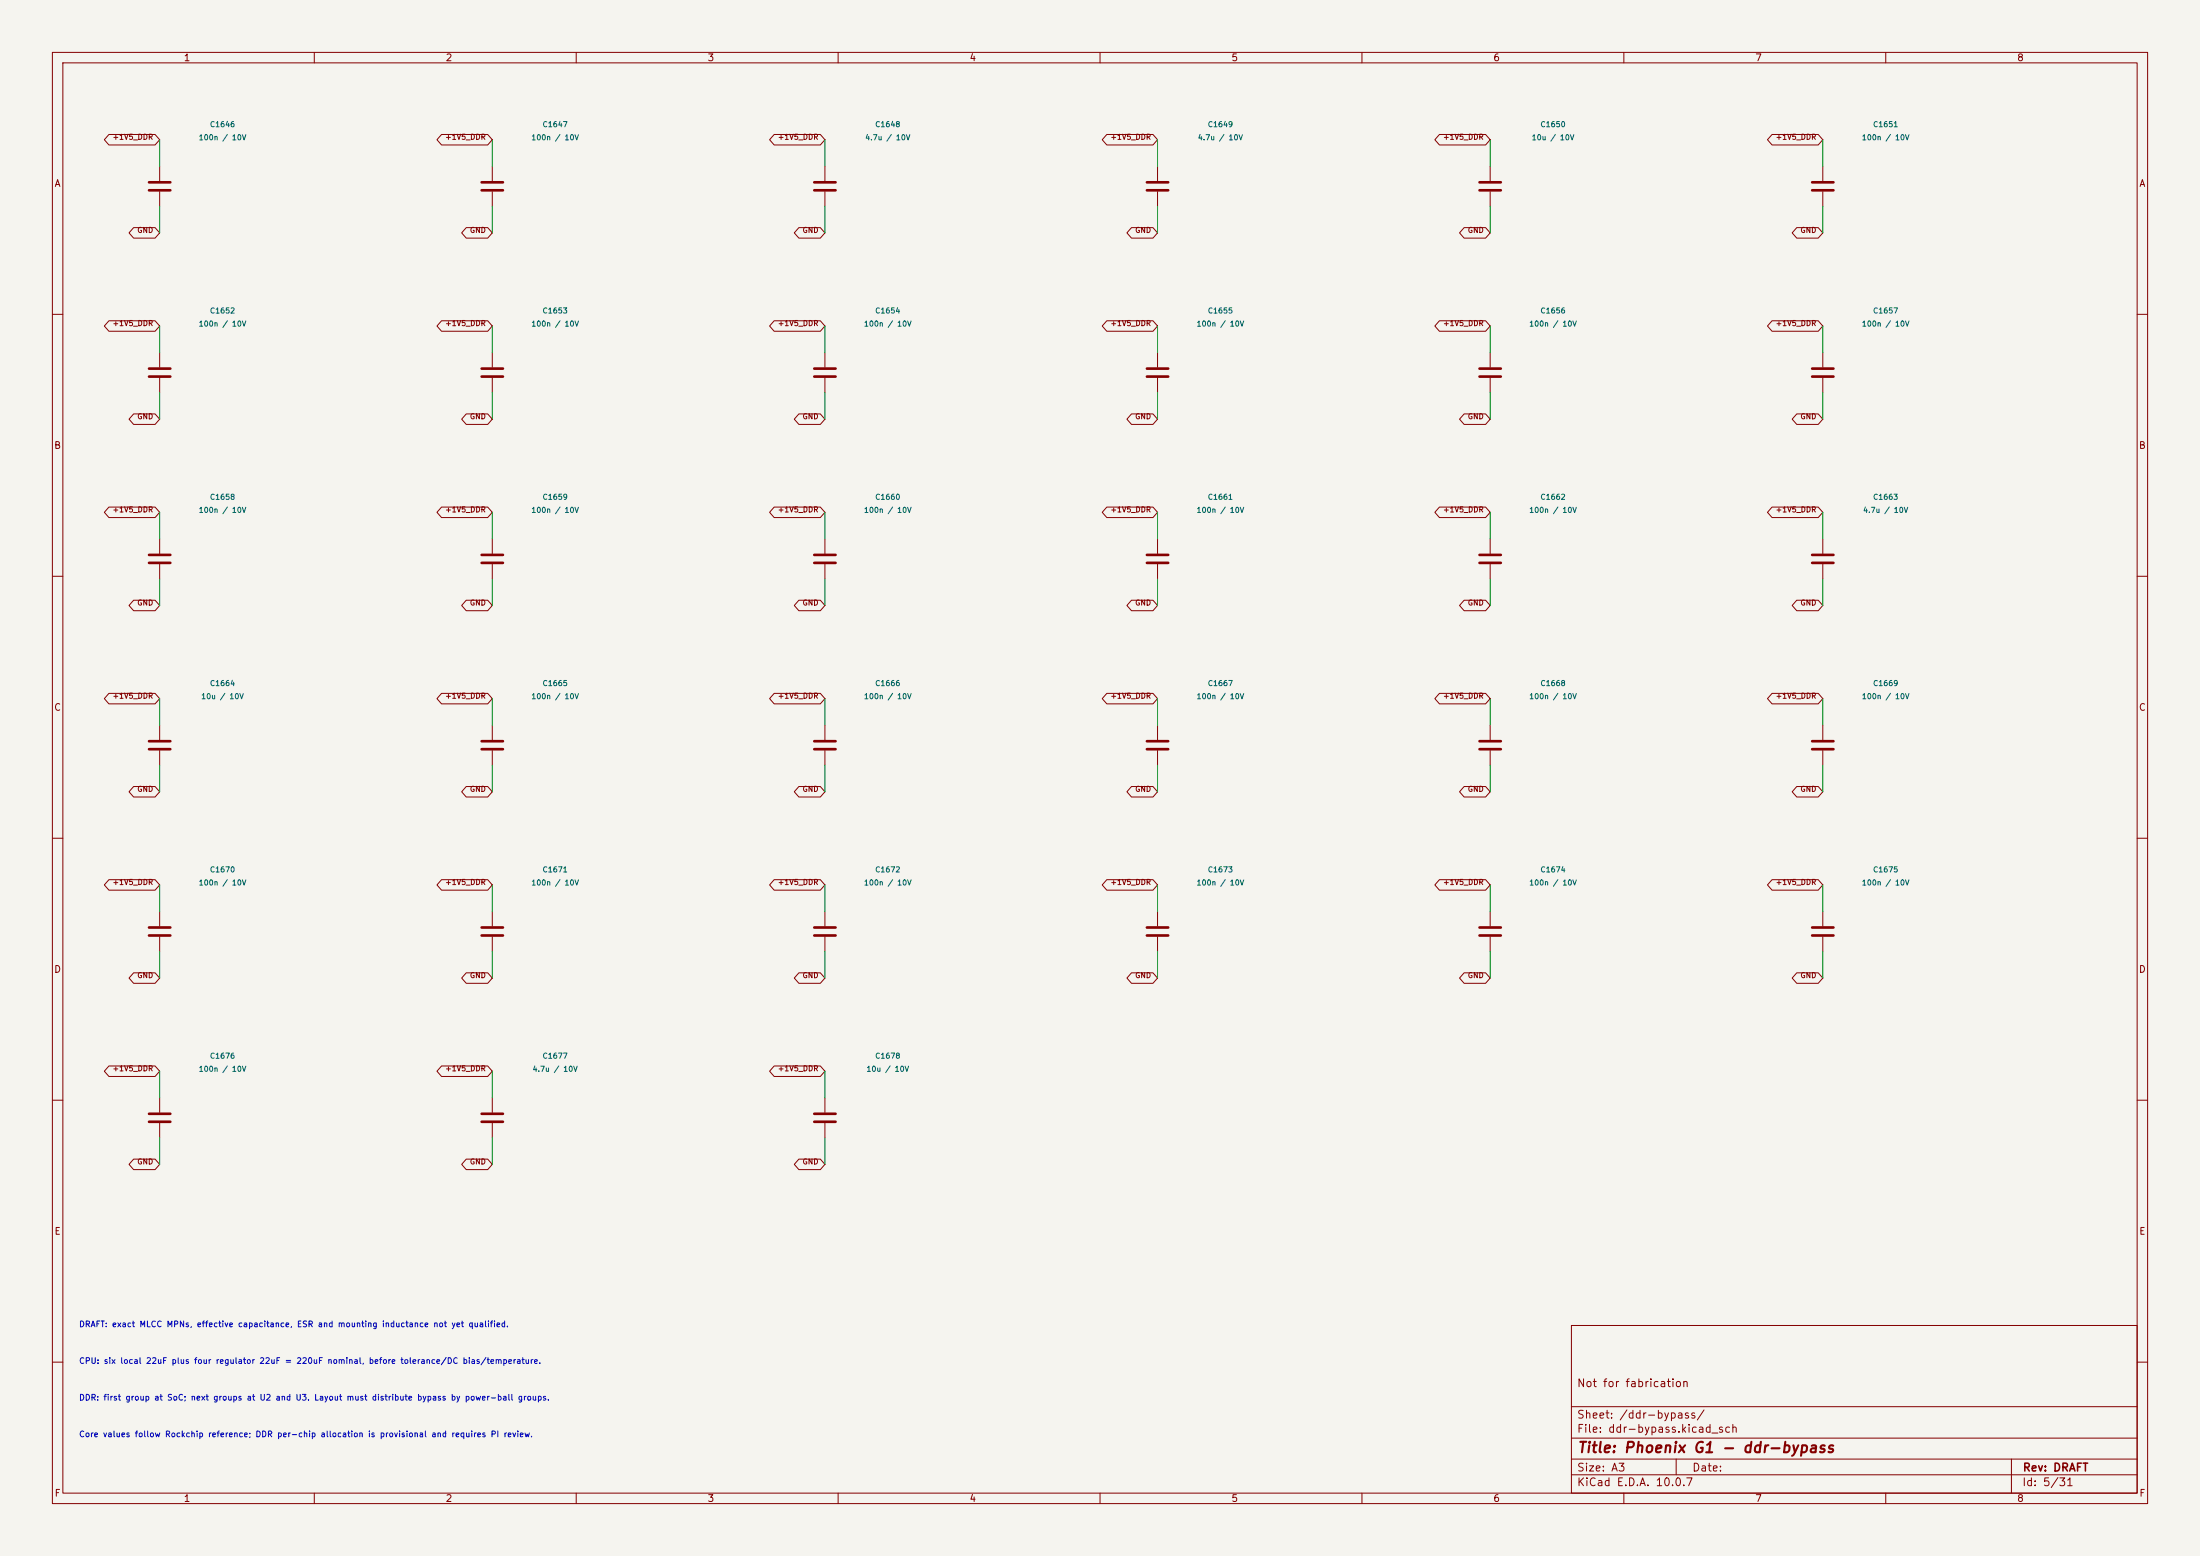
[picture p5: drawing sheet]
(kicad_sch (version 20250114) (generator "eeschema") (paper "A3") (title_block (title "Phoenix G1 - ddr-bypass") (rev "DRAFT") (comment 1 "Not for fabrication")) (lib_symbols (symbol "Phoenix_Decoupling:C" (pin_numbers (hide yes)) (pin_names (offset 0.254)) (exclude_from_sim no) (in_bom yes) (on_board yes) (in_pos_files yes) (duplicate_pin_numbers_are_jumpers no) (property "Reference" "C" (at 0.635 2.54 0) (show_name no) (do_not_autoplace no) (effects (font (size 1.27 1.27)) (justify left))) (property "Value" "C" (at 0.635 -2.54 0) (show_name no) (do_not_autoplace no) (effects (font (size 1.27 1.27)) (justify left))) (property "Footprint" "" (at 0.9652 -3.81 0) (show_name no) (do_not_autoplace no) (hide yes) (effects (font (size 1.27 1.27)))) (property "Datasheet" "" (at 0 0 0) (show_name no) (do_not_autoplace no) (hide yes) (effects (font (size 1.27 1.27)))) (property "Description" "Unpolarized capacitor" (at 0 0 0) (show_name no) (do_not_autoplace no) (hide yes) (effects (font (size 1.27 1.27)))) (property "ki_keywords" "cap capacitor" (at 0 0 0) (show_name no) (do_not_autoplace no) (hide yes) (effects (font (size 1.27 1.27)))) (property "ki_fp_filters" "C_*" (at 0 0 0) (show_name no) (do_not_autoplace no) (hide yes) (effects (font (size 1.27 1.27)))) (symbol "C_0_1" (polyline (pts (xy -2.032 0.762) (xy 2.032 0.762)) (stroke (width 0.508) (type default)) (fill (type none))) (polyline (pts (xy -2.032 -0.762) (xy 2.032 -0.762)) (stroke (width 0.508) (type default)) (fill (type none)))) (symbol "C_1_1" (pin passive line (at 0 3.81 270) (length 2.794) (name "" (effects (font (size 1.27 1.27)))) (number "1" (effects (font (size 1.27 1.27))))) (pin passive line (at 0 -3.81 90) (length 2.794) (name "" (effects (font (size 1.27 1.27)))) (number "2" (effects (font (size 1.27 1.27)))))) (embedded_fonts no)))(symbol (lib_id "Phoenix_Decoupling:C") (at 30.48 35.56 0) (unit 1) (in_bom yes) (on_board yes) (dnp no)(property "Reference" "C1646" (at 42.480000000000004 23.750000000000004 0) (effects (font (size 1 1))))(property "Value" "100n / 10V" (at 42.480000000000004 26.250000000000004 0) (effects (font (size 1 1))))(property "Footprint" "Phoenix_Passives:C_0402_1005Metric" (at 42.480000000000004 35.56 0) (effects (font (size 1 1)) hide))(property "MPN" "UNQUALIFIED" (at 42.480000000000004 35.56 0) (effects (font (size 1 1)) hide)))(wire (pts (xy 30.48 31.75) (xy 30.48 26.67)) (stroke (width 0) (type default)))(label "+1V5_DDR" (at 30.48 26.67 90) (effects (font (size 1 1)) (justify left bottom)))(wire (pts (xy 30.48 39.37) (xy 30.48 44.45)) (stroke (width 0) (type default)))(label "GND" (at 30.48 44.45 90) (effects (font (size 1 1)) (justify right bottom)))(symbol (lib_id "Phoenix_Decoupling:C") (at 93.98 35.56 0) (unit 1) (in_bom yes) (on_board yes) (dnp no)(property "Reference" "C1647" (at 105.98 23.750000000000004 0) (effects (font (size 1 1))))(property "Value" "100n / 10V" (at 105.98 26.250000000000004 0) (effects (font (size 1 1))))(property "Footprint" "Phoenix_Passives:C_0402_1005Metric" (at 105.98 35.56 0) (effects (font (size 1 1)) hide))(property "MPN" "UNQUALIFIED" (at 105.98 35.56 0) (effects (font (size 1 1)) hide)))(wire (pts (xy 93.98 31.75) (xy 93.98 26.67)) (stroke (width 0) (type default)))(label "+1V5_DDR" (at 93.98 26.67 90) (effects (font (size 1 1)) (justify left bottom)))(wire (pts (xy 93.98 39.37) (xy 93.98 44.45)) (stroke (width 0) (type default)))(label "GND" (at 93.98 44.45 90) (effects (font (size 1 1)) (justify right bottom)))(symbol (lib_id "Phoenix_Decoupling:C") (at 157.48 35.56 0) (unit 1) (in_bom yes) (on_board yes) (dnp no)(property "Reference" "C1648" (at 169.48 23.750000000000004 0) (effects (font (size 1 1))))(property "Value" "4.7u / 10V" (at 169.48 26.250000000000004 0) (effects (font (size 1 1))))(property "Footprint" "Phoenix_Passives:C_0402_1005Metric" (at 169.48 35.56 0) (effects (font (size 1 1)) hide))(property "MPN" "UNQUALIFIED" (at 169.48 35.56 0) (effects (font (size 1 1)) hide)))(wire (pts (xy 157.48 31.75) (xy 157.48 26.67)) (stroke (width 0) (type default)))(label "+1V5_DDR" (at 157.48 26.67 90) (effects (font (size 1 1)) (justify left bottom)))(wire (pts (xy 157.48 39.37) (xy 157.48 44.45)) (stroke (width 0) (type default)))(label "GND" (at 157.48 44.45 90) (effects (font (size 1 1)) (justify right bottom)))(symbol (lib_id "Phoenix_Decoupling:C") (at 220.98 35.56 0) (unit 1) (in_bom yes) (on_board yes) (dnp no)(property "Reference" "C1649" (at 232.98 23.750000000000004 0) (effects (font (size 1 1))))(property "Value" "4.7u / 10V" (at 232.98 26.250000000000004 0) (effects (font (size 1 1))))(property "Footprint" "Phoenix_Passives:C_0402_1005Metric" (at 232.98 35.56 0) (effects (font (size 1 1)) hide))(property "MPN" "UNQUALIFIED" (at 232.98 35.56 0) (effects (font (size 1 1)) hide)))(wire (pts (xy 220.98 31.75) (xy 220.98 26.67)) (stroke (width 0) (type default)))(label "+1V5_DDR" (at 220.98 26.67 90) (effects (font (size 1 1)) (justify left bottom)))(wire (pts (xy 220.98 39.37) (xy 220.98 44.45)) (stroke (width 0) (type default)))(label "GND" (at 220.98 44.45 90) (effects (font (size 1 1)) (justify right bottom)))(symbol (lib_id "Phoenix_Decoupling:C") (at 284.48 35.56 0) (unit 1) (in_bom yes) (on_board yes) (dnp no)(property "Reference" "C1650" (at 296.48 23.750000000000004 0) (effects (font (size 1 1))))(property "Value" "10u / 10V" (at 296.48 26.250000000000004 0) (effects (font (size 1 1))))(property "Footprint" "Phoenix_Passives:C_0805_2012Metric" (at 296.48 35.56 0) (effects (font (size 1 1)) hide))(property "MPN" "UNQUALIFIED" (at 296.48 35.56 0) (effects (font (size 1 1)) hide)))(wire (pts (xy 284.48 31.75) (xy 284.48 26.67)) (stroke (width 0) (type default)))(label "+1V5_DDR" (at 284.48 26.67 90) (effects (font (size 1 1)) (justify left bottom)))(wire (pts (xy 284.48 39.37) (xy 284.48 44.45)) (stroke (width 0) (type default)))(label "GND" (at 284.48 44.45 90) (effects (font (size 1 1)) (justify right bottom)))(symbol (lib_id "Phoenix_Decoupling:C") (at 347.98 35.56 0) (unit 1) (in_bom yes) (on_board yes) (dnp no)(property "Reference" "C1651" (at 359.98 23.750000000000004 0) (effects (font (size 1 1))))(property "Value" "100n / 10V" (at 359.98 26.250000000000004 0) (effects (font (size 1 1))))(property "Footprint" "Phoenix_Passives:C_0402_1005Metric" (at 359.98 35.56 0) (effects (font (size 1 1)) hide))(property "MPN" "UNQUALIFIED" (at 359.98 35.56 0) (effects (font (size 1 1)) hide)))(wire (pts (xy 347.98 31.75) (xy 347.98 26.67)) (stroke (width 0) (type default)))(label "+1V5_DDR" (at 347.98 26.67 90) (effects (font (size 1 1)) (justify left bottom)))(wire (pts (xy 347.98 39.37) (xy 347.98 44.45)) (stroke (width 0) (type default)))(label "GND" (at 347.98 44.45 90) (effects (font (size 1 1)) (justify right bottom)))(symbol (lib_id "Phoenix_Decoupling:C") (at 30.48 71.12 0) (unit 1) (in_bom yes) (on_board yes) (dnp no)(property "Reference" "C1652" (at 42.480000000000004 59.31 0) (effects (font (size 1 1))))(property "Value" "100n / 10V" (at 42.480000000000004 61.81 0) (effects (font (size 1 1))))(property "Footprint" "Phoenix_Passives:C_0402_1005Metric" (at 42.480000000000004 71.12 0) (effects (font (size 1 1)) hide))(property "MPN" "UNQUALIFIED" (at 42.480000000000004 71.12 0) (effects (font (size 1 1)) hide)))(wire (pts (xy 30.48 67.31) (xy 30.48 62.23)) (stroke (width 0) (type default)))(label "+1V5_DDR" (at 30.48 62.23 90) (effects (font (size 1 1)) (justify left bottom)))(wire (pts (xy 30.48 74.93) (xy 30.48 80.01)) (stroke (width 0) (type default)))(label "GND" (at 30.48 80.01 90) (effects (font (size 1 1)) (justify right bottom)))(symbol (lib_id "Phoenix_Decoupling:C") (at 93.98 71.12 0) (unit 1) (in_bom yes) (on_board yes) (dnp no)(property "Reference" "C1653" (at 105.98 59.31 0) (effects (font (size 1 1))))(property "Value" "100n / 10V" (at 105.98 61.81 0) (effects (font (size 1 1))))(property "Footprint" "Phoenix_Passives:C_0402_1005Metric" (at 105.98 71.12 0) (effects (font (size 1 1)) hide))(property "MPN" "UNQUALIFIED" (at 105.98 71.12 0) (effects (font (size 1 1)) hide)))(wire (pts (xy 93.98 67.31) (xy 93.98 62.23)) (stroke (width 0) (type default)))(label "+1V5_DDR" (at 93.98 62.23 90) (effects (font (size 1 1)) (justify left bottom)))(wire (pts (xy 93.98 74.93) (xy 93.98 80.01)) (stroke (width 0) (type default)))(label "GND" (at 93.98 80.01 90) (effects (font (size 1 1)) (justify right bottom)))(symbol (lib_id "Phoenix_Decoupling:C") (at 157.48 71.12 0) (unit 1) (in_bom yes) (on_board yes) (dnp no)(property "Reference" "C1654" (at 169.48 59.31 0) (effects (font (size 1 1))))(property "Value" "100n / 10V" (at 169.48 61.81 0) (effects (font (size 1 1))))(property "Footprint" "Phoenix_Passives:C_0402_1005Metric" (at 169.48 71.12 0) (effects (font (size 1 1)) hide))(property "MPN" "UNQUALIFIED" (at 169.48 71.12 0) (effects (font (size 1 1)) hide)))(wire (pts (xy 157.48 67.31) (xy 157.48 62.23)) (stroke (width 0) (type default)))(label "+1V5_DDR" (at 157.48 62.23 90) (effects (font (size 1 1)) (justify left bottom)))(wire (pts (xy 157.48 74.93) (xy 157.48 80.01)) (stroke (width 0) (type default)))(label "GND" (at 157.48 80.01 90) (effects (font (size 1 1)) (justify right bottom)))(symbol (lib_id "Phoenix_Decoupling:C") (at 220.98 71.12 0) (unit 1) (in_bom yes) (on_board yes) (dnp no)(property "Reference" "C1655" (at 232.98 59.31 0) (effects (font (size 1 1))))(property "Value" "100n / 10V" (at 232.98 61.81 0) (effects (font (size 1 1))))(property "Footprint" "Phoenix_Passives:C_0402_1005Metric" (at 232.98 71.12 0) (effects (font (size 1 1)) hide))(property "MPN" "UNQUALIFIED" (at 232.98 71.12 0) (effects (font (size 1 1)) hide)))(wire (pts (xy 220.98 67.31) (xy 220.98 62.23)) (stroke (width 0) (type default)))(label "+1V5_DDR" (at 220.98 62.23 90) (effects (font (size 1 1)) (justify left bottom)))(wire (pts (xy 220.98 74.93) (xy 220.98 80.01)) (stroke (width 0) (type default)))(label "GND" (at 220.98 80.01 90) (effects (font (size 1 1)) (justify right bottom)))(symbol (lib_id "Phoenix_Decoupling:C") (at 284.48 71.12 0) (unit 1) (in_bom yes) (on_board yes) (dnp no)(property "Reference" "C1656" (at 296.48 59.31 0) (effects (font (size 1 1))))(property "Value" "100n / 10V" (at 296.48 61.81 0) (effects (font (size 1 1))))(property "Footprint" "Phoenix_Passives:C_0402_1005Metric" (at 296.48 71.12 0) (effects (font (size 1 1)) hide))(property "MPN" "UNQUALIFIED" (at 296.48 71.12 0) (effects (font (size 1 1)) hide)))(wire (pts (xy 284.48 67.31) (xy 284.48 62.23)) (stroke (width 0) (type default)))(label "+1V5_DDR" (at 284.48 62.23 90) (effects (font (size 1 1)) (justify left bottom)))(wire (pts (xy 284.48 74.93) (xy 284.48 80.01)) (stroke (width 0) (type default)))(label "GND" (at 284.48 80.01 90) (effects (font (size 1 1)) (justify right bottom)))(symbol (lib_id "Phoenix_Decoupling:C") (at 347.98 71.12 0) (unit 1) (in_bom yes) (on_board yes) (dnp no)(property "Reference" "C1657" (at 359.98 59.31 0) (effects (font (size 1 1))))(property "Value" "100n / 10V" (at 359.98 61.81 0) (effects (font (size 1 1))))(property "Footprint" "Phoenix_Passives:C_0402_1005Metric" (at 359.98 71.12 0) (effects (font (size 1 1)) hide))(property "MPN" "UNQUALIFIED" (at 359.98 71.12 0) (effects (font (size 1 1)) hide)))(wire (pts (xy 347.98 67.31) (xy 347.98 62.23)) (stroke (width 0) (type default)))(label "+1V5_DDR" (at 347.98 62.23 90) (effects (font (size 1 1)) (justify left bottom)))(wire (pts (xy 347.98 74.93) (xy 347.98 80.01)) (stroke (width 0) (type default)))(label "GND" (at 347.98 80.01 90) (effects (font (size 1 1)) (justify right bottom)))(symbol (lib_id "Phoenix_Decoupling:C") (at 30.48 106.68 0) (unit 1) (in_bom yes) (on_board yes) (dnp no)(property "Reference" "C1658" (at 42.480000000000004 94.87 0) (effects (font (size 1 1))))(property "Value" "100n / 10V" (at 42.480000000000004 97.37 0) (effects (font (size 1 1))))(property "Footprint" "Phoenix_Passives:C_0402_1005Metric" (at 42.480000000000004 106.68 0) (effects (font (size 1 1)) hide))(property "MPN" "UNQUALIFIED" (at 42.480000000000004 106.68 0) (effects (font (size 1 1)) hide)))(wire (pts (xy 30.48 102.87) (xy 30.48 97.79)) (stroke (width 0) (type default)))(label "+1V5_DDR" (at 30.48 97.79 90) (effects (font (size 1 1)) (justify left bottom)))(wire (pts (xy 30.48 110.49) (xy 30.48 115.57)) (stroke (width 0) (type default)))(label "GND" (at 30.48 115.57 90) (effects (font (size 1 1)) (justify right bottom)))(symbol (lib_id "Phoenix_Decoupling:C") (at 93.98 106.68 0) (unit 1) (in_bom yes) (on_board yes) (dnp no)(property "Reference" "C1659" (at 105.98 94.87 0) (effects (font (size 1 1))))(property "Value" "100n / 10V" (at 105.98 97.37 0) (effects (font (size 1 1))))(property "Footprint" "Phoenix_Passives:C_0402_1005Metric" (at 105.98 106.68 0) (effects (font (size 1 1)) hide))(property "MPN" "UNQUALIFIED" (at 105.98 106.68 0) (effects (font (size 1 1)) hide)))(wire (pts (xy 93.98 102.87) (xy 93.98 97.79)) (stroke (width 0) (type default)))(label "+1V5_DDR" (at 93.98 97.79 90) (effects (font (size 1 1)) (justify left bottom)))(wire (pts (xy 93.98 110.49) (xy 93.98 115.57)) (stroke (width 0) (type default)))(label "GND" (at 93.98 115.57 90) (effects (font (size 1 1)) (justify right bottom)))(symbol (lib_id "Phoenix_Decoupling:C") (at 157.48 106.68 0) (unit 1) (in_bom yes) (on_board yes) (dnp no)(property "Reference" "C1660" (at 169.48 94.87 0) (effects (font (size 1 1))))(property "Value" "100n / 10V" (at 169.48 97.37 0) (effects (font (size 1 1))))(property "Footprint" "Phoenix_Passives:C_0402_1005Metric" (at 169.48 106.68 0) (effects (font (size 1 1)) hide))(property "MPN" "UNQUALIFIED" (at 169.48 106.68 0) (effects (font (size 1 1)) hide)))(wire (pts (xy 157.48 102.87) (xy 157.48 97.79)) (stroke (width 0) (type default)))(label "+1V5_DDR" (at 157.48 97.79 90) (effects (font (size 1 1)) (justify left bottom)))(wire (pts (xy 157.48 110.49) (xy 157.48 115.57)) (stroke (width 0) (type default)))(label "GND" (at 157.48 115.57 90) (effects (font (size 1 1)) (justify right bottom)))(symbol (lib_id "Phoenix_Decoupling:C") (at 220.98 106.68 0) (unit 1) (in_bom yes) (on_board yes) (dnp no)(property "Reference" "C1661" (at 232.98 94.87 0) (effects (font (size 1 1))))(property "Value" "100n / 10V" (at 232.98 97.37 0) (effects (font (size 1 1))))(property "Footprint" "Phoenix_Passives:C_0402_1005Metric" (at 232.98 106.68 0) (effects (font (size 1 1)) hide))(property "MPN" "UNQUALIFIED" (at 232.98 106.68 0) (effects (font (size 1 1)) hide)))(wire (pts (xy 220.98 102.87) (xy 220.98 97.79)) (stroke (width 0) (type default)))(label "+1V5_DDR" (at 220.98 97.79 90) (effects (font (size 1 1)) (justify left bottom)))(wire (pts (xy 220.98 110.49) (xy 220.98 115.57)) (stroke (width 0) (type default)))(label "GND" (at 220.98 115.57 90) (effects (font (size 1 1)) (justify right bottom)))(symbol (lib_id "Phoenix_Decoupling:C") (at 284.48 106.68 0) (unit 1) (in_bom yes) (on_board yes) (dnp no)(property "Reference" "C1662" (at 296.48 94.87 0) (effects (font (size 1 1))))(property "Value" "100n / 10V" (at 296.48 97.37 0) (effects (font (size 1 1))))(property "Footprint" "Phoenix_Passives:C_0402_1005Metric" (at 296.48 106.68 0) (effects (font (size 1 1)) hide))(property "MPN" "UNQUALIFIED" (at 296.48 106.68 0) (effects (font (size 1 1)) hide)))(wire (pts (xy 284.48 102.87) (xy 284.48 97.79)) (stroke (width 0) (type default)))(label "+1V5_DDR" (at 284.48 97.79 90) (effects (font (size 1 1)) (justify left bottom)))(wire (pts (xy 284.48 110.49) (xy 284.48 115.57)) (stroke (width 0) (type default)))(label "GND" (at 284.48 115.57 90) (effects (font (size 1 1)) (justify right bottom)))(symbol (lib_id "Phoenix_Decoupling:C") (at 347.98 106.68 0) (unit 1) (in_bom yes) (on_board yes) (dnp no)(property "Reference" "C1663" (at 359.98 94.87 0) (effects (font (size 1 1))))(property "Value" "4.7u / 10V" (at 359.98 97.37 0) (effects (font (size 1 1))))(property "Footprint" "Phoenix_Passives:C_0402_1005Metric" (at 359.98 106.68 0) (effects (font (size 1 1)) hide))(property "MPN" "UNQUALIFIED" (at 359.98 106.68 0) (effects (font (size 1 1)) hide)))(wire (pts (xy 347.98 102.87) (xy 347.98 97.79)) (stroke (width 0) (type default)))(label "+1V5_DDR" (at 347.98 97.79 90) (effects (font (size 1 1)) (justify left bottom)))(wire (pts (xy 347.98 110.49) (xy 347.98 115.57)) (stroke (width 0) (type default)))(label "GND" (at 347.98 115.57 90) (effects (font (size 1 1)) (justify right bottom)))(symbol (lib_id "Phoenix_Decoupling:C") (at 30.48 142.24 0) (unit 1) (in_bom yes) (on_board yes) (dnp no)(property "Reference" "C1664" (at 42.480000000000004 130.43 0) (effects (font (size 1 1))))(property "Value" "10u / 10V" (at 42.480000000000004 132.93 0) (effects (font (size 1 1))))(property "Footprint" "Phoenix_Passives:C_0805_2012Metric" (at 42.480000000000004 142.24 0) (effects (font (size 1 1)) hide))(property "MPN" "UNQUALIFIED" (at 42.480000000000004 142.24 0) (effects (font (size 1 1)) hide)))(wire (pts (xy 30.48 138.43) (xy 30.48 133.35)) (stroke (width 0) (type default)))(label "+1V5_DDR" (at 30.48 133.35 90) (effects (font (size 1 1)) (justify left bottom)))(wire (pts (xy 30.48 146.05) (xy 30.48 151.13)) (stroke (width 0) (type default)))(label "GND" (at 30.48 151.13 90) (effects (font (size 1 1)) (justify right bottom)))(symbol (lib_id "Phoenix_Decoupling:C") (at 93.98 142.24 0) (unit 1) (in_bom yes) (on_board yes) (dnp no)(property "Reference" "C1665" (at 105.98 130.43 0) (effects (font (size 1 1))))(property "Value" "100n / 10V" (at 105.98 132.93 0) (effects (font (size 1 1))))(property "Footprint" "Phoenix_Passives:C_0402_1005Metric" (at 105.98 142.24 0) (effects (font (size 1 1)) hide))(property "MPN" "UNQUALIFIED" (at 105.98 142.24 0) (effects (font (size 1 1)) hide)))(wire (pts (xy 93.98 138.43) (xy 93.98 133.35)) (stroke (width 0) (type default)))(label "+1V5_DDR" (at 93.98 133.35 90) (effects (font (size 1 1)) (justify left bottom)))(wire (pts (xy 93.98 146.05) (xy 93.98 151.13)) (stroke (width 0) (type default)))(label "GND" (at 93.98 151.13 90) (effects (font (size 1 1)) (justify right bottom)))(symbol (lib_id "Phoenix_Decoupling:C") (at 157.48 142.24 0) (unit 1) (in_bom yes) (on_board yes) (dnp no)(property "Reference" "C1666" (at 169.48 130.43 0) (effects (font (size 1 1))))(property "Value" "100n / 10V" (at 169.48 132.93 0) (effects (font (size 1 1))))(property "Footprint" "Phoenix_Passives:C_0402_1005Metric" (at 169.48 142.24 0) (effects (font (size 1 1)) hide))(property "MPN" "UNQUALIFIED" (at 169.48 142.24 0) (effects (font (size 1 1)) hide)))(wire (pts (xy 157.48 138.43) (xy 157.48 133.35)) (stroke (width 0) (type default)))(label "+1V5_DDR" (at 157.48 133.35 90) (effects (font (size 1 1)) (justify left bottom)))(wire (pts (xy 157.48 146.05) (xy 157.48 151.13)) (stroke (width 0) (type default)))(label "GND" (at 157.48 151.13 90) (effects (font (size 1 1)) (justify right bottom)))(symbol (lib_id "Phoenix_Decoupling:C") (at 220.98 142.24 0) (unit 1) (in_bom yes) (on_board yes) (dnp no)(property "Reference" "C1667" (at 232.98 130.43 0) (effects (font (size 1 1))))(property "Value" "100n / 10V" (at 232.98 132.93 0) (effects (font (size 1 1))))(property "Footprint" "Phoenix_Passives:C_0402_1005Metric" (at 232.98 142.24 0) (effects (font (size 1 1)) hide))(property "MPN" "UNQUALIFIED" (at 232.98 142.24 0) (effects (font (size 1 1)) hide)))(wire (pts (xy 220.98 138.43) (xy 220.98 133.35)) (stroke (width 0) (type default)))(label "+1V5_DDR" (at 220.98 133.35 90) (effects (font (size 1 1)) (justify left bottom)))(wire (pts (xy 220.98 146.05) (xy 220.98 151.13)) (stroke (width 0) (type default)))(label "GND" (at 220.98 151.13 90) (effects (font (size 1 1)) (justify right bottom)))(symbol (lib_id "Phoenix_Decoupling:C") (at 284.48 142.24 0) (unit 1) (in_bom yes) (on_board yes) (dnp no)(property "Reference" "C1668" (at 296.48 130.43 0) (effects (font (size 1 1))))(property "Value" "100n / 10V" (at 296.48 132.93 0) (effects (font (size 1 1))))(property "Footprint" "Phoenix_Passives:C_0402_1005Metric" (at 296.48 142.24 0) (effects (font (size 1 1)) hide))(property "MPN" "UNQUALIFIED" (at 296.48 142.24 0) (effects (font (size 1 1)) hide)))(wire (pts (xy 284.48 138.43) (xy 284.48 133.35)) (stroke (width 0) (type default)))(label "+1V5_DDR" (at 284.48 133.35 90) (effects (font (size 1 1)) (justify left bottom)))(wire (pts (xy 284.48 146.05) (xy 284.48 151.13)) (stroke (width 0) (type default)))(label "GND" (at 284.48 151.13 90) (effects (font (size 1 1)) (justify right bottom)))(symbol (lib_id "Phoenix_Decoupling:C") (at 347.98 142.24 0) (unit 1) (in_bom yes) (on_board yes) (dnp no)(property "Reference" "C1669" (at 359.98 130.43 0) (effects (font (size 1 1))))(property "Value" "100n / 10V" (at 359.98 132.93 0) (effects (font (size 1 1))))(property "Footprint" "Phoenix_Passives:C_0402_1005Metric" (at 359.98 142.24 0) (effects (font (size 1 1)) hide))(property "MPN" "UNQUALIFIED" (at 359.98 142.24 0) (effects (font (size 1 1)) hide)))(wire (pts (xy 347.98 138.43) (xy 347.98 133.35)) (stroke (width 0) (type default)))(label "+1V5_DDR" (at 347.98 133.35 90) (effects (font (size 1 1)) (justify left bottom)))(wire (pts (xy 347.98 146.05) (xy 347.98 151.13)) (stroke (width 0) (type default)))(label "GND" (at 347.98 151.13 90) (effects (font (size 1 1)) (justify right bottom)))(symbol (lib_id "Phoenix_Decoupling:C") (at 30.48 177.8 0) (unit 1) (in_bom yes) (on_board yes) (dnp no)(property "Reference" "C1670" (at 42.480000000000004 165.99 0) (effects (font (size 1 1))))(property "Value" "100n / 10V" (at 42.480000000000004 168.49 0) (effects (font (size 1 1))))(property "Footprint" "Phoenix_Passives:C_0402_1005Metric" (at 42.480000000000004 177.8 0) (effects (font (size 1 1)) hide))(property "MPN" "UNQUALIFIED" (at 42.480000000000004 177.8 0) (effects (font (size 1 1)) hide)))(wire (pts (xy 30.48 173.99) (xy 30.48 168.91)) (stroke (width 0) (type default)))(label "+1V5_DDR" (at 30.48 168.91 90) (effects (font (size 1 1)) (justify left bottom)))(wire (pts (xy 30.48 181.61) (xy 30.48 186.69)) (stroke (width 0) (type default)))(label "GND" (at 30.48 186.69 90) (effects (font (size 1 1)) (justify right bottom)))(symbol (lib_id "Phoenix_Decoupling:C") (at 93.98 177.8 0) (unit 1) (in_bom yes) (on_board yes) (dnp no)(property "Reference" "C1671" (at 105.98 165.99 0) (effects (font (size 1 1))))(property "Value" "100n / 10V" (at 105.98 168.49 0) (effects (font (size 1 1))))(property "Footprint" "Phoenix_Passives:C_0402_1005Metric" (at 105.98 177.8 0) (effects (font (size 1 1)) hide))(property "MPN" "UNQUALIFIED" (at 105.98 177.8 0) (effects (font (size 1 1)) hide)))(wire (pts (xy 93.98 173.99) (xy 93.98 168.91)) (stroke (width 0) (type default)))(label "+1V5_DDR" (at 93.98 168.91 90) (effects (font (size 1 1)) (justify left bottom)))(wire (pts (xy 93.98 181.61) (xy 93.98 186.69)) (stroke (width 0) (type default)))(label "GND" (at 93.98 186.69 90) (effects (font (size 1 1)) (justify right bottom)))(symbol (lib_id "Phoenix_Decoupling:C") (at 157.48 177.8 0) (unit 1) (in_bom yes) (on_board yes) (dnp no)(property "Reference" "C1672" (at 169.48 165.99 0) (effects (font (size 1 1))))(property "Value" "100n / 10V" (at 169.48 168.49 0) (effects (font (size 1 1))))(property "Footprint" "Phoenix_Passives:C_0402_1005Metric" (at 169.48 177.8 0) (effects (font (size 1 1)) hide))(property "MPN" "UNQUALIFIED" (at 169.48 177.8 0) (effects (font (size 1 1)) hide)))(wire (pts (xy 157.48 173.99) (xy 157.48 168.91)) (stroke (width 0) (type default)))(label "+1V5_DDR" (at 157.48 168.91 90) (effects (font (size 1 1)) (justify left bottom)))(wire (pts (xy 157.48 181.61) (xy 157.48 186.69)) (stroke (width 0) (type default)))(label "GND" (at 157.48 186.69 90) (effects (font (size 1 1)) (justify right bottom)))(symbol (lib_id "Phoenix_Decoupling:C") (at 220.98 177.8 0) (unit 1) (in_bom yes) (on_board yes) (dnp no)(property "Reference" "C1673" (at 232.98 165.99 0) (effects (font (size 1 1))))(property "Value" "100n / 10V" (at 232.98 168.49 0) (effects (font (size 1 1))))(property "Footprint" "Phoenix_Passives:C_0402_1005Metric" (at 232.98 177.8 0) (effects (font (size 1 1)) hide))(property "MPN" "UNQUALIFIED" (at 232.98 177.8 0) (effects (font (size 1 1)) hide)))(wire (pts (xy 220.98 173.99) (xy 220.98 168.91)) (stroke (width 0) (type default)))(label "+1V5_DDR" (at 220.98 168.91 90) (effects (font (size 1 1)) (justify left bottom)))(wire (pts (xy 220.98 181.61) (xy 220.98 186.69)) (stroke (width 0) (type default)))(label "GND" (at 220.98 186.69 90) (effects (font (size 1 1)) (justify right bottom)))(symbol (lib_id "Phoenix_Decoupling:C") (at 284.48 177.8 0) (unit 1) (in_bom yes) (on_board yes) (dnp no)(property "Reference" "C1674" (at 296.48 165.99 0) (effects (font (size 1 1))))(property "Value" "100n / 10V" (at 296.48 168.49 0) (effects (font (size 1 1))))(property "Footprint" "Phoenix_Passives:C_0402_1005Metric" (at 296.48 177.8 0) (effects (font (size 1 1)) hide))(property "MPN" "UNQUALIFIED" (at 296.48 177.8 0) (effects (font (size 1 1)) hide)))(wire (pts (xy 284.48 173.99) (xy 284.48 168.91)) (stroke (width 0) (type default)))(label "+1V5_DDR" (at 284.48 168.91 90) (effects (font (size 1 1)) (justify left bottom)))(wire (pts (xy 284.48 181.61) (xy 284.48 186.69)) (stroke (width 0) (type default)))(label "GND" (at 284.48 186.69 90) (effects (font (size 1 1)) (justify right bottom)))(symbol (lib_id "Phoenix_Decoupling:C") (at 347.98 177.8 0) (unit 1) (in_bom yes) (on_board yes) (dnp no)(property "Reference" "C1675" (at 359.98 165.99 0) (effects (font (size 1 1))))(property "Value" "100n / 10V" (at 359.98 168.49 0) (effects (font (size 1 1))))(property "Footprint" "Phoenix_Passives:C_0402_1005Metric" (at 359.98 177.8 0) (effects (font (size 1 1)) hide))(property "MPN" "UNQUALIFIED" (at 359.98 177.8 0) (effects (font (size 1 1)) hide)))(wire (pts (xy 347.98 173.99) (xy 347.98 168.91)) (stroke (width 0) (type default)))(label "+1V5_DDR" (at 347.98 168.91 90) (effects (font (size 1 1)) (justify left bottom)))(wire (pts (xy 347.98 181.61) (xy 347.98 186.69)) (stroke (width 0) (type default)))(label "GND" (at 347.98 186.69 90) (effects (font (size 1 1)) (justify right bottom)))(symbol (lib_id "Phoenix_Decoupling:C") (at 30.48 213.36 0) (unit 1) (in_bom yes) (on_board yes) (dnp no)(property "Reference" "C1676" (at 42.480000000000004 201.55 0) (effects (font (size 1 1))))(property "Value" "100n / 10V" (at 42.480000000000004 204.05 0) (effects (font (size 1 1))))(property "Footprint" "Phoenix_Passives:C_0402_1005Metric" (at 42.480000000000004 213.36 0) (effects (font (size 1 1)) hide))(property "MPN" "UNQUALIFIED" (at 42.480000000000004 213.36 0) (effects (font (size 1 1)) hide)))(wire (pts (xy 30.48 209.55) (xy 30.48 204.47)) (stroke (width 0) (type default)))(label "+1V5_DDR" (at 30.48 204.47 90) (effects (font (size 1 1)) (justify left bottom)))(wire (pts (xy 30.48 217.17) (xy 30.48 222.25)) (stroke (width 0) (type default)))(label "GND" (at 30.48 222.25 90) (effects (font (size 1 1)) (justify right bottom)))(symbol (lib_id "Phoenix_Decoupling:C") (at 93.98 213.36 0) (unit 1) (in_bom yes) (on_board yes) (dnp no)(property "Reference" "C1677" (at 105.98 201.55 0) (effects (font (size 1 1))))(property "Value" "4.7u / 10V" (at 105.98 204.05 0) (effects (font (size 1 1))))(property "Footprint" "Phoenix_Passives:C_0402_1005Metric" (at 105.98 213.36 0) (effects (font (size 1 1)) hide))(property "MPN" "UNQUALIFIED" (at 105.98 213.36 0) (effects (font (size 1 1)) hide)))(wire (pts (xy 93.98 209.55) (xy 93.98 204.47)) (stroke (width 0) (type default)))(label "+1V5_DDR" (at 93.98 204.47 90) (effects (font (size 1 1)) (justify left bottom)))(wire (pts (xy 93.98 217.17) (xy 93.98 222.25)) (stroke (width 0) (type default)))(label "GND" (at 93.98 222.25 90) (effects (font (size 1 1)) (justify right bottom)))(symbol (lib_id "Phoenix_Decoupling:C") (at 157.48 213.36 0) (unit 1) (in_bom yes) (on_board yes) (dnp no)(property "Reference" "C1678" (at 169.48 201.55 0) (effects (font (size 1 1))))(property "Value" "10u / 10V" (at 169.48 204.05 0) (effects (font (size 1 1))))(property "Footprint" "Phoenix_Passives:C_0805_2012Metric" (at 169.48 213.36 0) (effects (font (size 1 1)) hide))(property "MPN" "UNQUALIFIED" (at 169.48 213.36 0) (effects (font (size 1 1)) hide)))(wire (pts (xy 157.48 209.55) (xy 157.48 204.47)) (stroke (width 0) (type default)))(label "+1V5_DDR" (at 157.48 204.47 90) (effects (font (size 1 1)) (justify left bottom)))(wire (pts (xy 157.48 217.17) (xy 157.48 222.25)) (stroke (width 0) (type default)))(label "GND" (at 157.48 222.25 90) (effects (font (size 1 1)) (justify right bottom)))(text "DRAFT: exact MLCC MPNs, effective capacitance, ESR and mounting inductance not yet qualified." (at 15 253 0) (effects (font (size 1.1 1.1)) (justify left)))(text "CPU: six local 22uF plus four regulator 22uF = 220uF nominal, before tolerance/DC bias/temperature." (at 15 260 0) (effects (font (size 1.1 1.1)) (justify left)))(text "DDR: first group at SoC; next groups at U2 and U3. Layout must distribute bypass by power-ball groups." (at 15 267 0) (effects (font (size 1.1 1.1)) (justify left)))(text "Core values follow Rockchip reference; DDR per-chip allocation is provisional and requires PI review." (at 15 274 0) (effects (font (size 1.1 1.1)) (justify left))))
